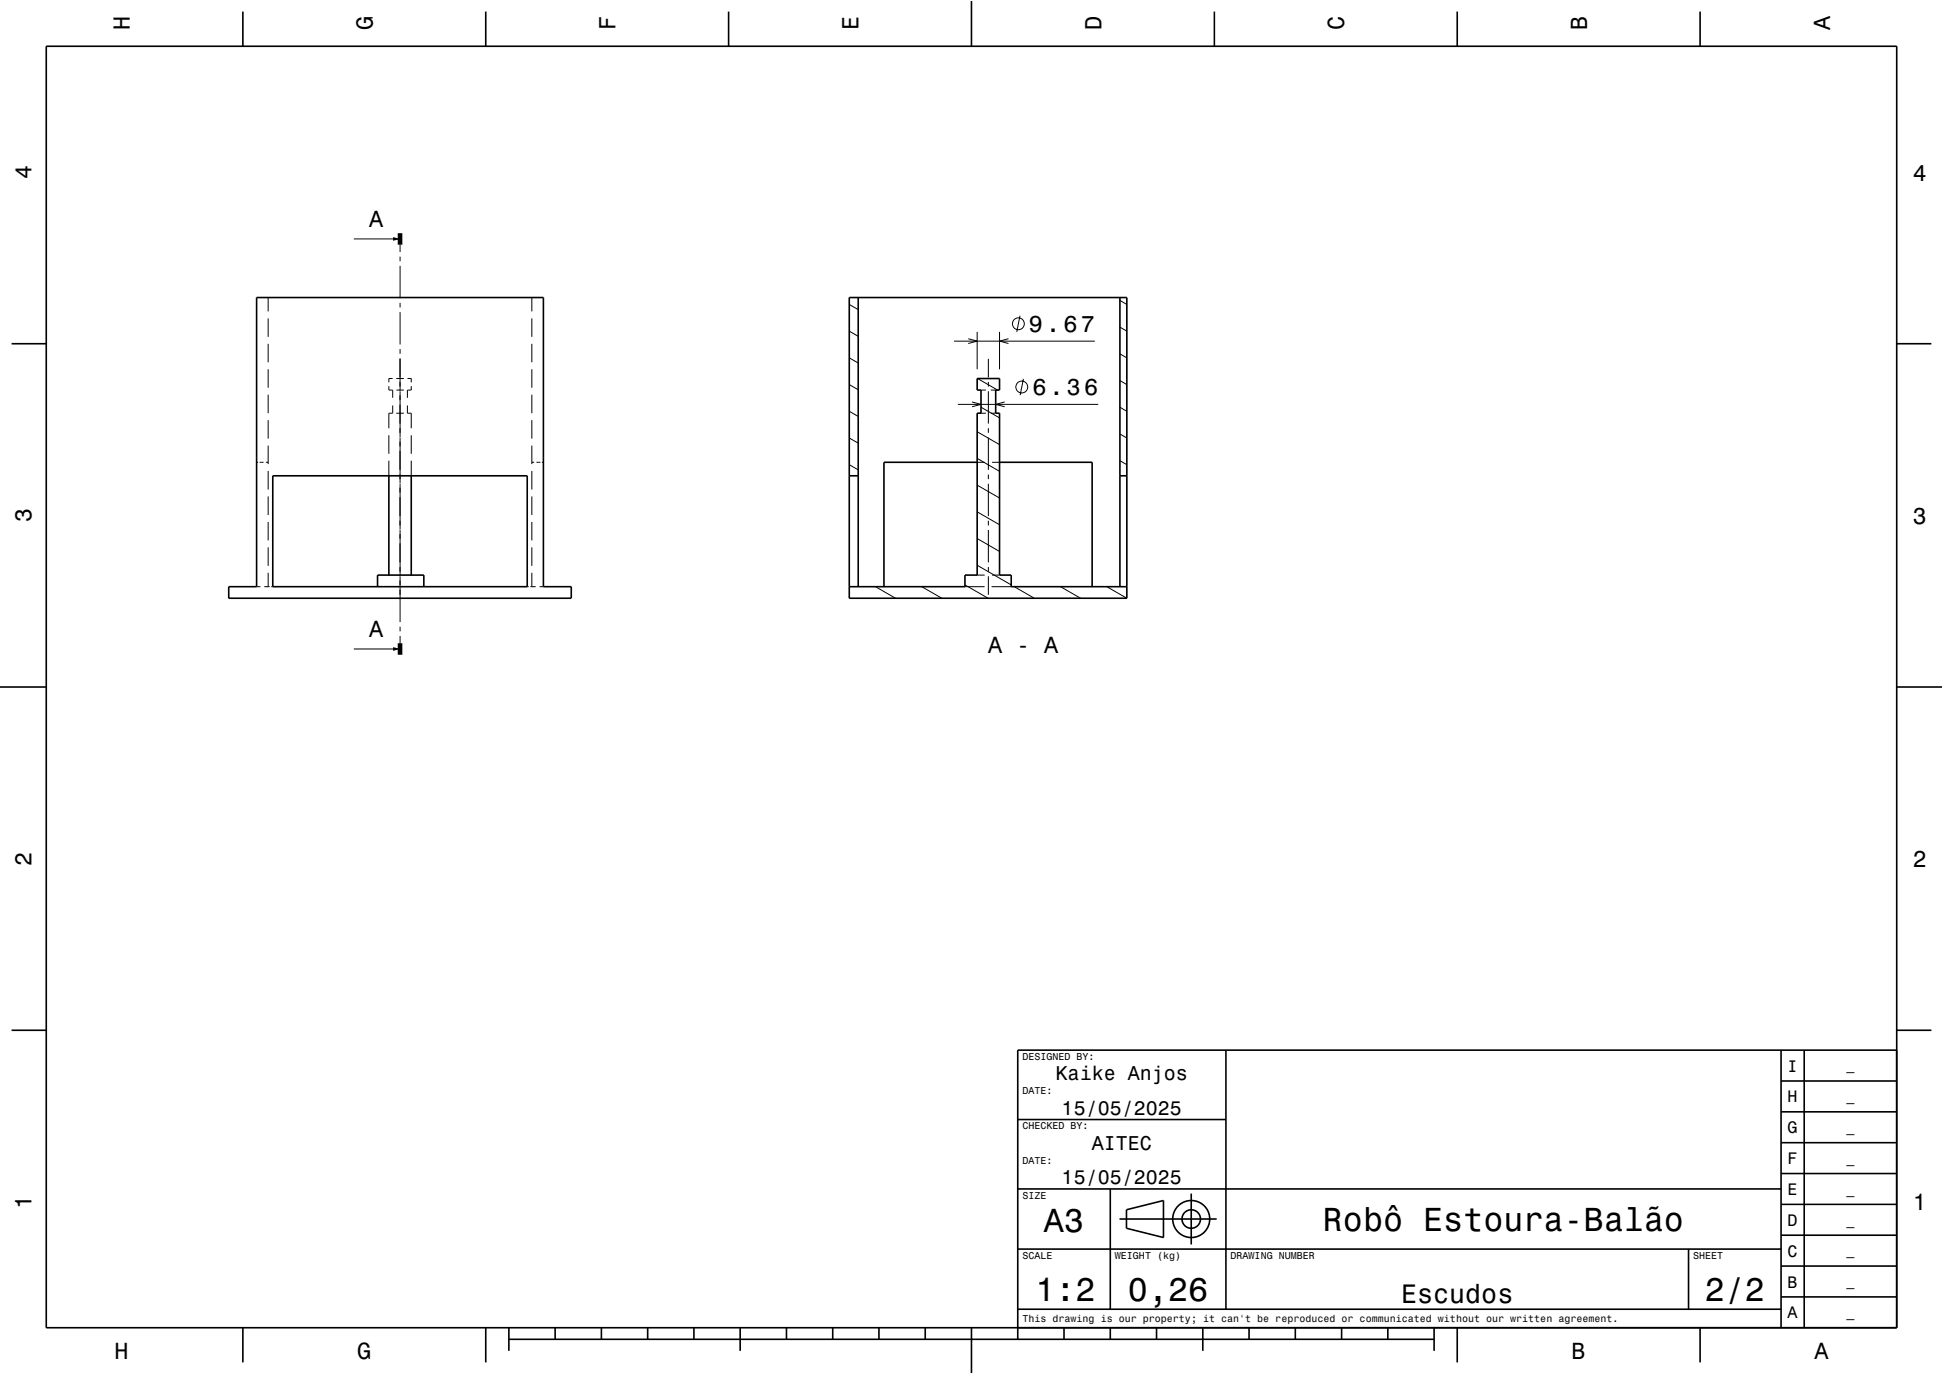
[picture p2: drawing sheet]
<svg xmlns="http://www.w3.org/2000/svg" width="420mm" height="297mm" viewBox="0 0 420 297" stroke-linecap="round" stroke-linejoin="round" font-family="sans-serif">
<g fill="none" stroke="#000" stroke-width=".22">
<path d="M76.5 51.7h10M86.5 52.9v1.6M86.5 55.5v1M86.5 57.5v7M58 64.3v3M58 68.8v4M58 74.3v4M58 79.8v4M86.5 65.5v1M86.5 67.5v7M86.5 75.5v1M86.5 77.5v7"/>
<path d="M115 64.3v3M115 68.8v4M115 74.3v4M115 79.8v4M183.6 65.8l1.9 1.1M183.6 71.6l1.9 1.1M183.6 77.4l1.9 1.1M206.2 73.7h30.5M209.3 73.2l1.9 .5-1.9 .6M211.2 71.7v8.1M213.6 77.6v4M216.1 71.7v8.1"/>
<path d="M218 73.2l-1.9 .5 1.9 .6M220.5 68.2l-.7 3.5M242.1 64.9l1.5 .9M242.1 70.7l1.5 .9M242.1 76.5l1.5 .9M55.5 99.9h.3M56.1 99.9h.9M57.5 99.9h.5M58 85.3v4M58 90.8v4M58 96.3v4M84.1 83.5v.8h.8"/>
<path d="M84.1 94.1v4M84.1 99.6v3.2M84.9 81.8h-.8v.8M84.9 89.3h-.8v3.3M84.9 84.3v1.7M84.9 87.6v1.7M85.7 84.3h1.6M85.7 81.8h1.6M85.7 89.3h1.6M86.5 84.6v9.9M86.5 94.6v9.9M88.1 87.6v1.7h.8v3.3"/>
<path d="M88.1 81.8h.8v.8M88.9 83.5v.8h-.8v1.7M88.9 94.1v4M88.9 99.6v3.2M115 85.3v4M115 90.8v4M115 96.3v4M115 99.9h.5M116 99.9h.8M117.1 99.9h.4M183.6 83.1l1.9 1.1M183.6 88.9l1.9 1.1"/>
<path d="M183.6 94.7l1.9 1.1M207.1 87.4h30.3M210.1 86.9l2 .5-2 .5M211.2 99.1l4.9 2.8M211.2 93.3l4.9 2.8M211.2 99.9h1.6M211.3 81.8l4.3 2.5M212.1 88l4 2.3M212.1 84.3h1M212.1 89.3h1M213.6 82.6v1M213.6 84.6v7"/>
<path d="M213.6 92.6v1M213.6 94.6v7M214.2 84.3h1M214.2 89.3h1M214.5 99.9h1.6M217.2 86.9l-2 .5 2 .5M221.2 81.9l-.7 3.5M242.1 82.3l1.5 .8M242.1 88l1.5 .9M242.1 93.8l1.5 .9M242.1 99.6l1.5 .8M58 101.8v4"/>
<path d="M58 107.3v4M58 112.8v4M58 118.3v4M86.5 104.6v9.9M86.5 114.6v9.9M115 101.8v4M115 107.3v4M115 112.8v4M115 118.3v4M183.6 100.4l1.9 1.2M211.2 110.6l4.9 2.8M211.2 104.9l4.9 2.8"/>
<path d="M211.2 116.4l4.9 2.8M213.6 102.6v1M213.6 104.6v7M213.6 112.6v1M213.6 114.6v7M55.5 126.8h.8M57.1 126.8h1.2M58 123.8v3M58.6 126.8h.4M86.5 124.6v9.9M86.5 135.5v1M86.5 137.5v1.5"/>
<path d="M114 126.8h.3M114.6 126.8h1.2M115 123.8v3M116.6 126.8h.9M189.2 126.8l4.4 2.5M199.2 126.8l4.4 2.5M208.6 126.4l5 2.9M208.6 126.8h4.2M211.2 122.2l7.4 4.2M211.2 124.3h1.6M213.6 122.6v1M213.6 124.6v4"/>
<path d="M214.3 126.8h4.3M214.5 124.3h1.6M219.2 126.8l4.4 2.5M229.2 126.8l4.4 2.5M239.3 126.8l4.3 2.5M76.5 140.3h10"/>
<circle cx="220.1" cy="70" r="1.28"/>
<circle cx="220.9" cy="83.7" r="1.28"/>
</g>
<g fill="none" stroke="#000" stroke-width=".35">
<path d="M10 10h400v277h-400zM52.5 2.5v7.5M105 2.5v7.5M157.5 2.5v7.5M210 0v10M262.5 2.5v7.5M315 2.5v7.5M367.5 2.5v7.5M2.5 74.3h7.5M55.5 64.3h62v62.5h6v2.5h-74.1v-2.5h6.1zM183.6 64.3h60v65h-60zM185.5 64.3v62.5"/>
<path d="M242.1 64.3v62.5M410 74.3h7.5M211.2 99.9h-20.1v26.9M216.1 99.9h20v26.9M59 102.8h55v24h-55zM84.1 102.8v21.5M88.9 102.8v21.5M183.6 102.8h1.9M242.1 102.8h1.5M81.6 126.8v-2.5h10v2.5M183.6 126.8h25v-2.5h2.6v-35h.9v-5h-.9v-2.5h4.9v2.5h-.9v5h.9v35h2.5v2.5h25M0 148.5h10"/>
<path d="M410 148.5h10M2.5 222.7h7.5M265 227v56M385 233.7h25M385 227v60M390 227v60M410 222.7h7.5M410 227h-190v62.5M220 257h165M220 242h45M240 257v26M257.5 258v11"/>
<path d="M385 253.7h25M385 247h25M385 240.3h25M220 270h165M242 263.5h21M243.5 261.5l8-2v8l-8-2zM365 270v13M385 273.7h25M385 267h25M385 260.3h25M52.5 287v7.5M105 287v7.5"/>
<path d="M110 289.5h200M110 287v5M120 287v2.5M130 287v2.5M140 287v2.5M150 287v2.5M160 287v5M170 287v2.5M180 287v2.5M190 287v2.5M200 287v2.5M210 287v10"/>
<path d="M220 283h165M230 287v2.5M240 287v2.5M250 287v2.5M260 287v5M270 287v2.5M280 287v2.5M290 287v2.5M300 287v2.5M310 287v5M315 287v7.5M367.5 287v7.5"/>
<path d="M385 280.3h25"/>
<circle cx="257.5" cy="263.5" r="2"/>
<circle cx="257.5" cy="263.5" r="4"/>
</g>
<path d="M86.5 50.4v2.5M86.5 139v2.5" fill="none" stroke="#000" stroke-width="1" stroke-linecap="butt"/>
<g fill="#000">
<path d="M85 51.2l1.5 .5-1.5 .4z" fill-rule="evenodd"/>
<path d="M85 139.9l1.5 .4-1.5 .4z" fill-rule="evenodd"/>
</g>
<path d="M0 0h420v297h-420" fill="none" stroke="#fff" stroke-width=".22"/>
<g font-size="7.2">
<text x="225.7" y="266.3">A3</text>
<text x="286" y="266.1">Robô Estoura-Balão</text>
<text x="223.8" y="281.3">1:2</text>
<text x="243.8" y="281.3">0,26</text>
<text x="368.5" y="281.3">2/2</text>
</g>
<text font-size="5.8" x="302.9" y="281.6">Escudos</text>
<g font-size="5">
<text x="28.1" y="6.5" transform="rotate(-90 28.1 6.5)">H</text>
<text x="80.6" y="6.5" transform="rotate(-90 80.6 6.5)">G</text>
<text x="133.1" y="6.5" transform="rotate(-90 133.1 6.5)">F</text>
<text x="185.6" y="6.5" transform="rotate(-90 185.6 6.5)">E</text>
<text x="238.1" y="6.5" transform="rotate(-90 238.1 6.5)">D</text>
<text x="290.6" y="6.5" transform="rotate(-90 290.6 6.5)">C</text>
<text x="343.1" y="6.5" transform="rotate(-90 343.1 6.5)">B</text>
<text x="395.6" y="6.5" transform="rotate(-90 395.6 6.5)">A</text>
<text x="6.8" y="38.7" transform="rotate(-90 6.8 38.7)">4</text>
<text x="413.5" y="39">4</text>
<text x="79.8" y="49">A</text>
<text x="222.4" y="71.7">9.67</text>
<text x="223.2" y="85.4">6.36</text>
<text x="6.8" y="112.9" transform="rotate(-90 6.8 112.9)">3</text>
<text x="413.5" y="113.2">3</text>
<text x="79.8" y="137.7">A</text>
<text x="213.6" y="141.2">A - A</text>
<text x="6.8" y="187.1" transform="rotate(-90 6.8 187.1)">2</text>
<text x="413.5" y="187.4">2</text>
<text x="6.8" y="261.3" transform="rotate(-90 6.8 261.3)">1</text>
<text x="413.5" y="261.6">1</text>
<text x="24.7" y="293.8">H</text>
<text x="77.2" y="293.8">G</text>
<text x="339.7" y="293.8">B</text>
<text x="392.2" y="293.8">A</text>
</g>
<g font-size="4.3">
<text x="228.2" y="233.5">Kaike Anjos</text>
<text x="229.5" y="241">15/05/2025</text>
<text x="236" y="248.5">AITEC</text>
<text x="229.5" y="256">15/05/2025</text>
</g>
<g font-size="3.6">
<text x="386.4" y="231.6">I</text>
<text x="386.4" y="238.3">H</text>
<text x="386.4" y="245">G</text>
<text x="386.4" y="251.6">F</text>
<text x="386.4" y="258.3">E</text>
<text x="386.4" y="265">D</text>
<text x="386.4" y="271.6">C</text>
<text x="386.4" y="278.3">B</text>
<text x="386.4" y="285">A</text>
</g>
<g font-size="2.9">
<text x="399.1" y="231.4">_</text>
<text x="399.1" y="238">_</text>
<text x="399.1" y="244.7">_</text>
<text x="399.1" y="251.4">_</text>
<text x="399.1" y="258">_</text>
<text x="399.1" y="264.7">_</text>
<text x="399.1" y="271.4">_</text>
<text x="399.1" y="278">_</text>
<text x="399.1" y="284.7">_</text>
</g>
<g font-size="2.2">
<text x="221" y="229.1">DESIGNED BY:</text>
<text x="221" y="236.6">DATE:</text>
<text x="221" y="244.1">CHECKED BY:</text>
<text x="221" y="251.6">DATE:</text>
<text x="221" y="259.1">SIZE</text>
<text x="221" y="272.1">SCALE</text>
<text x="241" y="272.1">WEIGHT (kg)</text>
<text x="266" y="272.1">DRAWING NUMBER</text>
<text x="366" y="272.1">SHEET</text>
<text x="221" y="285.8">This drawing is our property; it can't be reproduced or communicated without our written agreement.</text>
</g>
</svg>
